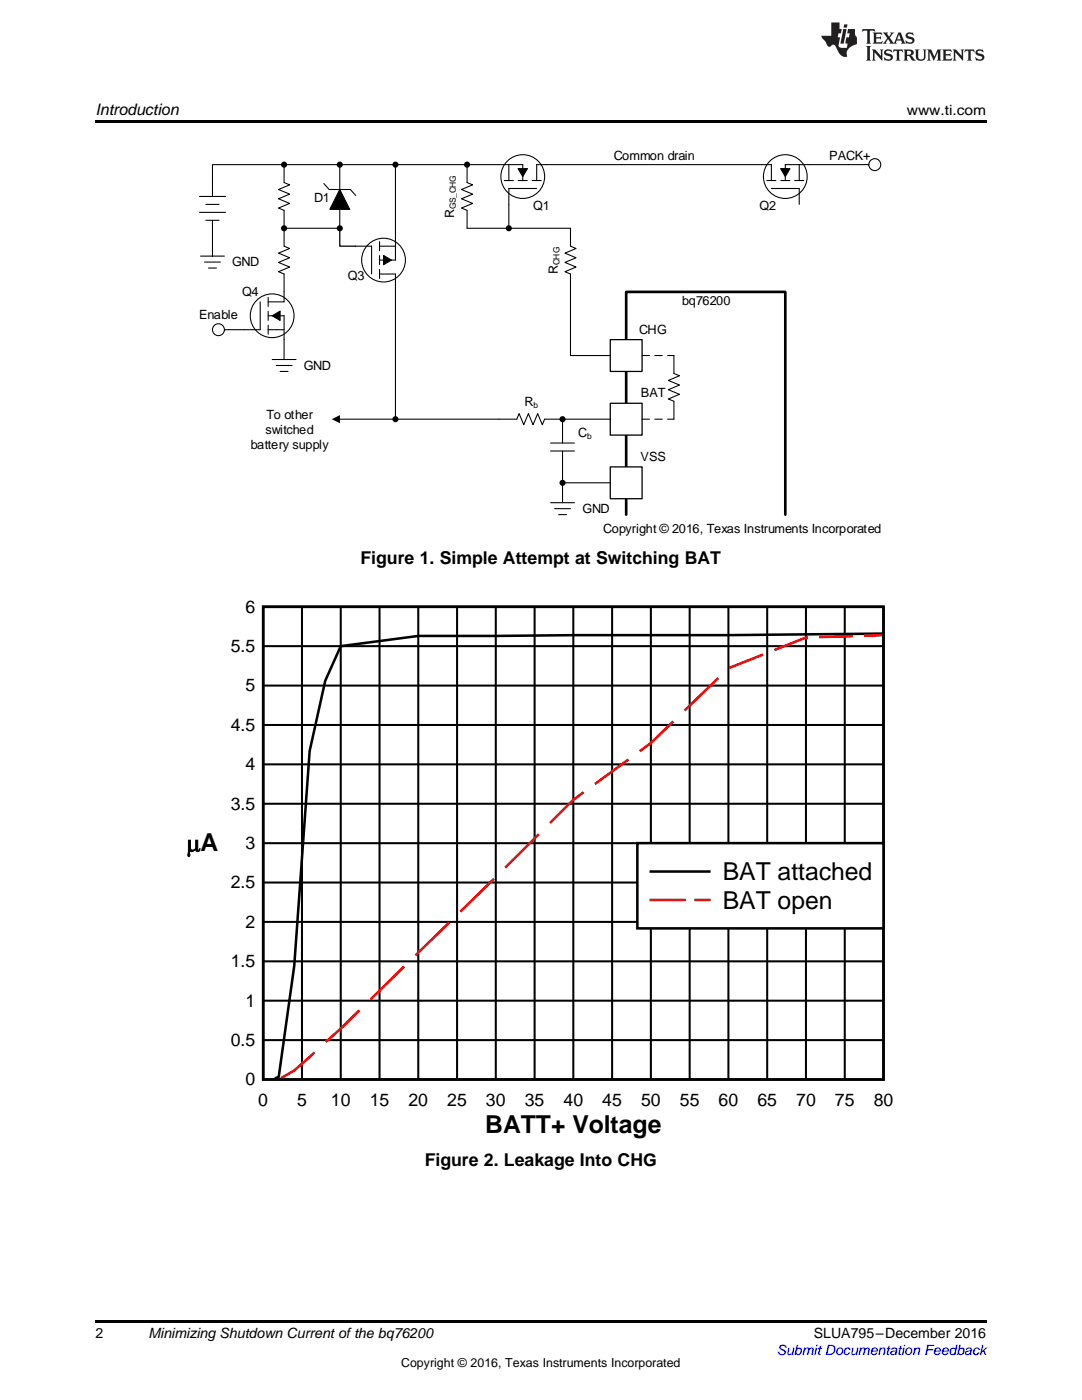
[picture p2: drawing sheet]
<svg xmlns="http://www.w3.org/2000/svg" width="216mm" height="279mm" viewBox="0 0 216 279" stroke-linecap="round" stroke-linejoin="round" font-family="sans-serif">
<path d="M19 263.5h177.8v.6h-177.8z" fill="#000"/>
<path d="M37.4 119.8h140.7v107.4h-140.7z" fill-rule="evenodd" fill="#fff"/>
<path d="M52.5 121.1h123.8v94.3h-123.8zM176 126.5l-30.7 .3-61.8 .1-15.5 2.1-3.1 6.9-3.1 14-3.1 42.9-3.1 22.1-.8 .3" fill="none" stroke="#000" stroke-width=".51"/>
<g fill="none" stroke="#000" stroke-width=".41">
<path d="M52.5 136.8h123.8M52.5 129h123.8M60.3 121.1v94.3M68 121.1v94.3M75.7 121.1v94.3M83.5 121.1v94.3M91.2 121.1v94.3M98.9 121.1v94.3M106.7 121.1v94.3M114.4 121.1v94.3M122.1 121.1v94.3M129.9 121.1v94.3"/>
<path d="M137.6 121.1v94.3M145.3 121.1v94.3M153.1 121.1v94.3M160.8 121.1v94.3M168.6 121.1v94.3M52.5 152.5h123.8M52.5 144.7h123.8M52.5 176.1h123.8M52.5 168.3h123.8M52.5 160.4h123.8M52.5 199.7h123.8M52.5 191.9h123.8"/>
<path d="M52.5 184h123.8M52.5 207.6h123.8"/>
</g>
<g fill="none" stroke="#f00" stroke-width=".51">
<path d="M143.3 135.3l-6.7 6.5M152.3 130.6l-6.8 2.7M161.2 127.2h-.4l-6.3 2.5M170.2 126.9l-6.8 .2M176 126.8l-3.6 .1M116.5 158.1l-2.1 1.5-4.7 4.6M125.4 151.6l-6.7 4.9M134.4 144l-4.5 4.3-2.2 1.6M98.6 175.4l-6.7 6.5M107.5 166.5l-6.7 6.7M80.7 192.9l-6.7 6.5M89.6 184.1l-6.7 6.6"/>
<path d="M62.8 210l-4.1 3.6-2.7 1.6M71.7 201.6l-3.7 3.7-3 2.6"/>
</g>
<path d="M127.2 168.3h49.1v17h-49.1z" fill-rule="evenodd" fill="#fff"/>
<path d="M127.2 168.3h49.1v17h-49.1zM129.9 173.9h11.6" fill="none" stroke="#000" stroke-width=".51"/>
<path d="M129.9 179.6h6.7M138.8 179.6h2.7" fill="none" stroke="#f00" stroke-width=".51"/>
<g fill="none" stroke="#000" stroke-width=".21">
<path d="M99.5 32.9h4.8v3.1M100.6 36h1.8M101.5 32.9v3.1M103.4 33.7h1.8l-.9 1.5zM103.4 36h1.8M106.2 36h1.8M107.1 37.6h-5.6v3.2M109.1 32.9h-2v3.1"/>
<circle cx="104.3" cy="35.2" r="4.4"/>
</g>
<path d="M103.4 33.7h1.8l-.9 1.5z" fill="#000"/>
<path d="M124.9 102.7v-44.4h31.8v44.4" fill="none" stroke="#000" stroke-width=".53"/>
<path d="M121.8 67.8h6.3v6.3h-6.3z" fill-rule="evenodd" fill="#fff"/>
<path d="M121.8 67.8h6.3v6.3h-6.3z" fill="none" stroke="#000" stroke-width=".25"/>
<g fill="none" stroke="#000" stroke-width=".21">
<path d="M151.9 32.9h2v3.1M153 36h1.8M153.9 37.6h5.6v3.2M155.8 33.7h1.8l-.9 1.5zM155.8 36h1.8M158.6 36h1.8M159.5 32.9v3.1M161.5 32.9h-4.8v3.1M134.5 71v3.5l1.1 .5-2.2 .9 2.2 .9-2.2 1 2.2 .9-2.2 .9 1.1 .5v3.6M99.5 83.7h3.6l.5-1.2 .9 2.3 .9-2.3 1 2.3 .9-2.3 .9 2.3 .5-1.1h3.5"/>
<circle cx="156.7" cy="35.2" r="4.4"/>
</g>
<path d="M155.8 33.7h1.8l-.9 1.5z" fill="#000"/>
<path d="M121.8 80.5h6.3v6.3h-6.3z" fill-rule="evenodd" fill="#fff"/>
<path d="M121.8 80.5h6.3v6.3h-6.3z" fill="none" stroke="#000" stroke-width=".25"/>
<path d="M121.8 93.2h6.3v6.3h-6.3z" fill-rule="evenodd" fill="#fff"/>
<path d="M67.8 45.6v3.5h3.2M121.8 93.2h6.3v6.3h-6.3z" fill="none" stroke="#000" stroke-width=".25"/>
<g fill="none" stroke="#000" stroke-width=".21">
<path d="M39.8 39.2h5.2M56.7 32.9v3.5l1.1 .5-2.2 .9 2.2 .9-2.2 1 2.2 .9-2.2 .9 1.1 .5v7.1l1.1 .5-2.2 .9 2.2 .9-2.2 1 2.2 .9-2.2 .9 1.1 .5v5.5h-3.2M56.7 32.9h-14.3v6.3M56.7 32.9h42.8M64.6 36.6l1.1 1.2h4.2l1.1 1.2M67.8 37.8l2 4h-4zM67.8 32.9v4.9M78.9 32.9v19h-3.2M93.2 32.9v3.5l1.1 .5-2.2 .9 2.2 .9-2.2 1 2.2 .9-2.2 .9 1.1 .5v3.6h20.6v3.5l1.1 .5-2.2 .9 2.2 .9-2.2 1 2.2 .9-2.2 .9 1.1 .5v16.3h8M109.1 32.9h42.8M161.5 32.9h11.9M39.8 42.4h5.2"/>
<path d="M40 51.1h4.8M40.8 52.3h3.2M41.1 40.8h2.6M41.1 44h2.6M41.6 53.5h1.6M42.4 44v7.1M53.5 59.3v1.8M67.8 41.8v3.8h-11.1M71 49.1h3.1v5.6M75.7 54.7h3.2v29M75.7 49.1h3.2M75.7 48.2v1.8"/>
<path d="M75.7 51v1.8M75.7 53.8v1.8M76.5 51l1.6 .9-1.6 .9zM101.5 40.8v4.8M51.9 60.2v5.6h-7.1M53.5 63h3.2v8.8M53.5 65.8h3.2M53.5 62.1v1.8M53.5 64.9v1.8M54.3 63l1.6-.9v1.9zM54.3 71.8h4.8M55.1 72.9h3.2"/>
<path d="M55.9 74.1h1.6M67.6 83.7h31.9M109.9 90h4.7M109.9 88.4h4.7M112.2 90v10.3M112.2 96.4h9.6M121.8 83.7h-9.6v4.7M109.9 100.3h4.7M110.7 101.5h3.1M111.5 102.7h1.5"/>
<circle cx="174.6" cy="32.9" r="1.19"/>
<circle cx="76.5" cy="51.9" r="4.4"/>
<circle cx="43.6" cy="65.8" r="1.19"/>
<circle cx="54.3" cy="63" r="4.4"/>
</g>
<g fill="#000">
<path d="M67.8 37.8l2 4h-4zM76.5 51l1.6 .9-1.6 .9zM54.3 63l1.6-.9v1.9zM66.2 83.7l1.6-.9v1.7z"/>
<circle cx="56.7" cy="32.9" r=".61"/>
<circle cx="67.8" cy="32.9" r=".61"/>
<circle cx="78.9" cy="32.9" r=".61"/>
<circle cx="93.2" cy="32.9" r=".61"/>
<circle cx="56.7" cy="45.6" r=".61"/>
<circle cx="67.8" cy="45.6" r=".61"/>
<circle cx="101.5" cy="45.6" r=".61"/>
<circle cx="78.9" cy="83.7" r=".61"/>
<circle cx="112.2" cy="83.7" r=".61"/>
<circle cx="112.2" cy="96.4" r=".61"/>
</g>
<path d="M128.1 71h6.4M128.1 83.7h6.4" fill="none" stroke="#000" stroke-width=".21" stroke-dasharray="1.5 1.1"/>
<path d="M19 24h177.8v.6h-177.8z" fill="#000"/>
<g fill="#231f20">
<path d="M172.1 5.8l-.1 .6 .5-.3h.5v.2v2.1l-.2 .3h1l-.2-.3v-2.1v-.2h.6l.4 .3-.1-.6zM174.1 6.5l.3 .4v1.5l-.3 .3h1.9l.1-.5a1.04 1.04 0 0 1-1.3 .1v-.6h.6l.4 .2v-.7l-.4 .2h-.6l.1-.6h.7l.4 .2-.1-.5zM176.1 6.5l.9 1.1-.9 1.1h.8l-.1-.2 .4-.7 .4 .7-.2 .2h1.6l-.2-.2 .1-.4h.9l.2 .4-.2 .2h.9l-.2-.3-.8-1.9h-.5l-.9 2.1-.7-1.1 .8-1h-.8l.1 .3-.3 .5-.4-.6 .2-.2zM179.4 6.9l.3 .9h-.7zM180.9 6.6a.63 .63 0 0 0-.2 .7 .63 .63 0 0 0 .6 .4l.6 .2 .1 .2a.75 .75 0 0 1-.7 .4 .75 .75 0 0 1-.6-.5l.1 .7 .2-.1a1.11 1.11 0 0 0 1.5-.5 1.13 1.13 0 0 0-1.3-.9l-.1-.3a1.04 1.04 0 0 1 1.2 .2l-.1-.6-.2 .1-.5-.1zM172.8 9.2l.3 .3v2.2l-.3 .4h1l-.2-.4v-2.2l.2-.3zM174 9.9l.2 .3v1.5l-.2 .4h.7l-.2-.4v-1.3l1.6 1.7v-1.9l.2-.3h-.7l.2 .3v.9l-1.2-1.2zM176.6 10a.62 .62 0 0 0-.2 .7 .62 .62 0 0 0 .6 .4l.6 .2 .1 .2a.76 .76 0 0 1-.7 .4 .76 .76 0 0 1-.6-.5l.1 .7 .1-.1a1.11 1.11 0 0 0 1.6-.6 1.13 1.13 0 0 0-1.3-.8l-.1-.3a1.04 1.04 0 0 1 1.2 .1l-.1-.5-.2 .1-.5-.2zM178.3 9.9l-.1 .6a.61 .61 0 0 1 .7-.3v1.5l-.2 .4h1l-.3-.4v-1.5a.63 .63 0 0 1 .8 .3l-.1-.6zM180.3 9.9l.2 .3v1.5l-.2 .4h.9l-.2-.2v-.7l.6 .2a.76 .76 0 0 0 1.1 .6l-1-.9a.58 .58 0 0 0 .6-.6 .58 .58 0 0 0-.5-.6zM181 10.2l.1-.1a.45 .45 0 0 1 .6 .1 .45 .45 0 0 1 .1 .5l-.8 .2zM182.5 9.9l.2 .2a2.17 2.17 0 0 0 .4 1.9 .99 .99 0 0 0 1.6-.7v-1.1l.2-.3h-.8l.2 .2a1.92 1.92 0 0 1-.2 1.7 .6 .6 0 0 1-.9-.5v-1.1l.2-.3zM185 9.9l.2 .3v1.5l-.2 .4h.7l-.2-.4v-1.4l.8 1.8 .8-1.8v1.4l-.2 .4h1l-.3-.4v-1.5l.3-.3h-.8l-.7 1.4-.6-1.4zM188 9.9l.2 .3v1.5l-.2 .4h1.8l.2-.6a1.04 1.04 0 0 1-1.3 .2v-.6h.6l.4 .1v-.6l-.4 .2h-.6l.1-.6h.7l.4 .2-.1-.5zM190.1 9.9l.2 .3v1.5l-.2 .4h.7l-.2-.4v-1.3l1.6 1.7v-1.9l.2-.3h-.7l.2 .3v.9l-1.1-1.2zM192.6 9.9l-.1 .6a.61 .61 0 0 1 .7-.3v1.5l-.2 .4h.9l-.2-.4v-1.5a.63 .63 0 0 1 .8 .3l-.2-.6zM194.9 10a.62 .62 0 0 0-.2 .7 .62 .62 0 0 0 .6 .4l.5 .2 .2 .2a.76 .76 0 0 1-.7 .4 .76 .76 0 0 1-.7-.5l.2 .7 .1-.1a1.11 1.11 0 0 0 1.5-.6 1.13 1.13 0 0 0-1.2-.8l-.1-.3a1.04 1.04 0 0 1 1.2 .1l-.2-.5-.2 .1-.5-.2z"/>
<path d="M165.9 4.5v2.6h-2l.1 .4 .8 .9a.91 .91 0 0 0 .9 .9 .56 .56 0 0 1 .5-.4 .56 .56 0 0 1 .5 .3l.4 .8a1.53 1.53 0 0 0 2 1.3 1.54 1.54 0 0 1 1-2.1l.9-.4-.1-1.4a1.52 1.52 0 0 1-.3-1.6h-1.4l-.2 .9h.5l-.1 .8h-.5l-.2 .9v.2l.4 .1-.1 .9a1.93 1.93 0 0 1-1.7-.3l.3-1.8h-.4l.1-.8h.5l.2-.9h-.5v-1.3zM168.3 5.8l-.6 2.9h.7l.5-2.9zM168.4 4.9l-.1 .6h.7l.1-.6z"/>
</g>
<g font-size="4.9">
<text x="37.2" y="169.9">PA</text>
<text x="144.2" y="175.7">BAT attached</text>
<text x="144.2" y="181.4">BAT open</text>
<text x="96.8" y="226">BATT+ Voltage</text>
</g>
<g font-size="3.5">
<text x="71.9" y="112.5">Figure 1. Simple Attempt at Switching BAT</text>
<text x="49" y="122.3">6</text>
<text x="46" y="130.1">5.5</text>
<text x="49" y="138">5</text>
<text x="46" y="145.8">4.5</text>
<text x="49" y="153.7">4</text>
<text x="46" y="161.6">3.5</text>
<text x="49" y="169.4">3</text>
<text x="46" y="177.3">2.5</text>
<text x="49" y="185.2">2</text>
<text x="46" y="193">1.5</text>
<text x="49" y="200.9">1</text>
<text x="46" y="208.7">0.5</text>
<text x="49" y="216.6">0</text>
<text x="51.5" y="220.7">0</text>
<text x="59.3" y="220.7">5</text>
<text x="66" y="220.7">10</text>
<text x="73.8" y="220.7">15</text>
<text x="81.5" y="220.7">20</text>
<text x="89.2" y="220.7">25</text>
<text x="97" y="220.7">30</text>
<text x="104.7" y="220.7">35</text>
<text x="112.4" y="220.7">40</text>
<text x="120.2" y="220.7">45</text>
<text x="127.9" y="220.7">50</text>
<text x="135.7" y="220.7">55</text>
<text x="143.4" y="220.7">60</text>
<text x="151.1" y="220.7">65</text>
<text x="158.9" y="220.7">70</text>
<text x="166.6" y="220.7">75</text>
<text x="174.3" y="220.7">80</text>
<text x="84.7" y="232.8">Figure 2. Leakage Into CHG</text>
</g>
<text font-size="3.2" x="19" y="23">Introduction</text>
<g font-size="2.8">
<text x="180.9" y="23">www.ti.com</text>
<text x="19" y="267">2</text>
<text x="29.6" y="267.1">Minimizing Shutdown Current ofthe bq76200</text>
<text x="162.4" y="267.1">SLUA795–December 2016</text>
</g>
<text font-size="2.8" fill="#00f" x="155" y="270.4">Submit Documentation Feedback</text>
<g font-size="2.5">
<text x="122.5" y="31.8">Common drain</text>
<text x="165.5" y="31.8">PACK+</text>
<text x="62.7" y="40.4">D1</text>
<text x="106.4" y="41.9">Q1</text>
<text x="151.6" y="41.9">Q2</text>
<text x="90.6" y="43.6" transform="rotate(-90 90.6 43.6)">R</text>
<text x="46.3" y="53.1">GND</text>
<text x="48.3" y="59.1">Q4</text>
<text x="69.4" y="55.9">Q3</text>
<text x="111.3" y="54.7" transform="rotate(-90 111.3 54.7)">R</text>
<text x="39.7" y="63.6">Enable</text>
<text x="136.1" y="60.9">bq76200</text>
<text x="127.5" y="66.6">CHG</text>
<text x="60.6" y="73.8">GND</text>
<text x="53.2" y="83.7">To other</text>
<text x="104.7" y="81.1">R</text>
<text x="127.9" y="79.3">BAT</text>
<text x="50.1" y="89.6">battery supply</text>
<text x="53" y="86.7">switched</text>
<text x="115.4" y="87.3">C</text>
<text x="127.8" y="92">VSS</text>
<text x="116.2" y="102.4">GND</text>
<text x="120.4" y="106.4">Copyright © 2016, Texas Instruments Incorporated</text>
<text x="80" y="272.7">Copyright © 2016, Texas Instruments Incorporated</text>
</g>
<g font-size="1.7">
<text x="91" y="41.8" transform="rotate(-90 91 41.8)">GS_CHG</text>
<text x="111.6" y="52.9" transform="rotate(-90 111.6 52.9)">CHG</text>
<text x="106.5" y="81.5">b</text>
<text x="117.2" y="87.6">b</text>
</g>
</svg>
